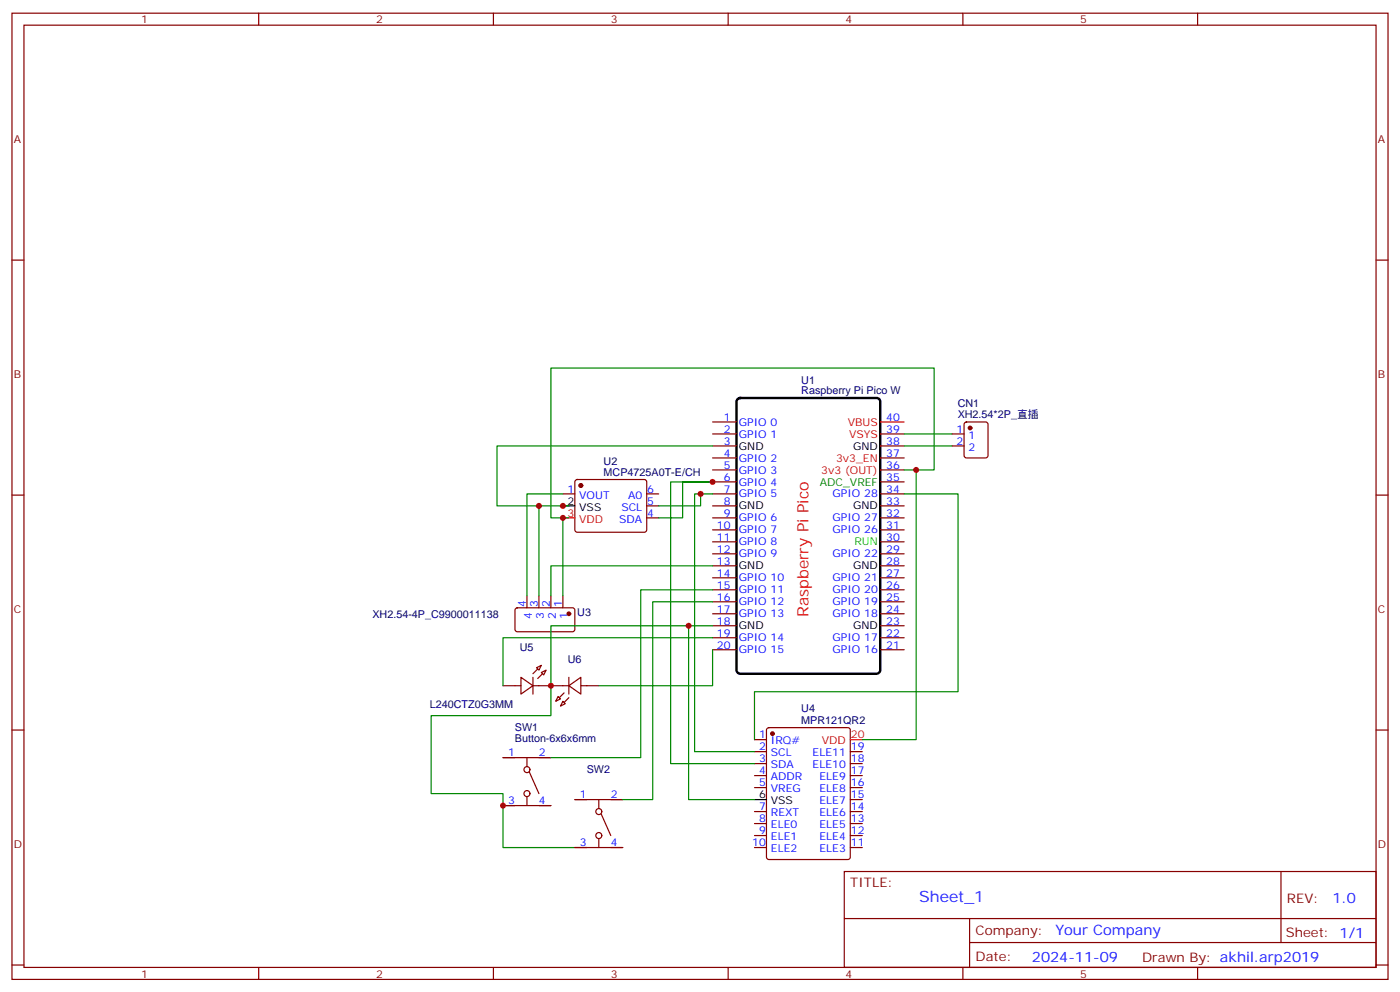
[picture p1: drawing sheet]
<svg xmlns="http://www.w3.org/2000/svg" width="412mm" height="292mm" viewBox="0 0 412 292" stroke-linecap="round" stroke-linejoin="round" font-family="sans-serif">
<g fill="none" stroke="#870000" stroke-width=".35">
<path d="M3.5 3.9h405.4v284.3h-405.4zM7.1 7.4h398.2v277.3h-398.2zM76.2 3.9v3.5M145.3 3.9v3.5M214.5 3.9v3.5M283.6 3.9v3.5M352.8 3.9v3.5M3.5 76.6h3.6M405.3 76.6h3.6M209.9 124.2h7.1M209.9 127.7h7.1M209.9 131.2h7.1"/>
<path d="M209.9 134.8h7.1M209.9 138.3h7.1M259.3 127.7h7M259.3 131.2h7M259.3 134.8h7M259.3 138.3h7M280.5 127.7h3.5M280.5 131.2h3.5M284.2 124.4l.5-.2h5.6l.7 .4v9.5l-.4 .6-5.9 .1-.7-.5v-9.4zM3.5 145.7h3.6M165.8 145.3h3.5M169.6 141.3l.4-.2h19.8l.5 .2 .2 .5-.1 14.4-.6 .4h-20l-.5-.7v-14.1z"/>
<path d="M190.5 145.3h3.5M190.5 148.9h3.5M190.5 152.4h3.5M209.9 141.8h7.1M209.9 145.3h7.1M209.9 148.9h7.1M209.9 152.4h7.1M209.9 155.9h7.1M209.9 159.5h7.1M259.3 141.8h7M259.3 145.3h7M259.3 148.9h7"/>
<path d="M259.3 152.4h7M259.3 155.9h7M259.3 159.5h7M405.3 145.7h3.6M151.9 179.1l.5-.2h16.5l.4 .7v5.9l-.7 .4-16.5-.1-.4-.6v-5.6zM155.2 175.3v3.6M158.7 175.3v3.6M162.3 175.3v3.6M165.8 175.3v3.6M209.9 163h7.1M209.9 166.5h7.1M209.9 170h7.1"/>
<path d="M209.9 173.6h7.1M209.9 177.1h7.1M259.3 163h7M259.3 166.5h7M259.3 170h7M259.3 173.6h7M259.3 177.1h7M153.5 199.3l3.5 2.5-3.5 2.5zM157 199.3v5M158 196.5l1.5-.7-.8 1.4zM159.5 197.9l1.4-.7-.7 1.4zM167.6 199.3v5"/>
<path d="M209.9 180.6h7.1M209.9 184.1h7.1M209.9 187.7h7.1M209.9 191.2h7.1M259.3 180.6h7M259.3 184.1h7M259.3 187.7h7M259.3 191.2h7M3.5 214.8h3.6M148.2 201.8h5.3M157 201.8h10.6M164.4 205l.7 .7-1.4 .7z"/>
<path d="M165.8 206.4l.7 .7-1.4 .7zM167.6 201.8l3.5-2.5v5zM171.1 201.8h5.3M222.2 217.7h3.6M226 214.3l.5-.2h23.3l.6 .5 .1 37.6-.5 .7h-23.5l-.7-.4v-37.7zM405.3 214.8h3.6M148.2 237.1h14.1M148.2 223h14.1M155.2 223v2.4M155.2 234.6v2.5M155.9 227.2l2.8 6.3M169.3 235.3h14.1"/>
<path d="M176.4 235.3v2.5M177.1 239.5l2.8 6.4M222.2 221.2h3.6M222.2 224.7h3.6M222.2 228.2h3.6M222.2 231.8h3.6M222.2 238.8h3.6M250.5 221.2h3.5M250.5 224.7h3.5M250.5 228.2h3.5M250.5 231.8h3.5M250.5 238.8h3.5"/>
<path d="M250.5 235.3h3.5M169.3 249.4h14.1M176.4 246.9v2.5M222.2 242.4h3.6M222.2 245.9h3.6M222.2 249.4h3.6M248.7 256.5h156.6v28.2h-156.6zM250.5 242.4h3.5M250.5 245.9h3.5M250.5 249.4h3.5M377.3 256.5v20.9M248.7 270.3h156.5"/>
<path d="M285.6 277.4h119.6M285.6 270.3v14.1M3.5 284h3.6M76.2 284.7v3.5M145.3 284.7v3.5M214.5 284.7v3.5M283.6 284.7v3.5M352.8 284.7v3.5M405.3 284h3.6"/>
<circle cx="155.2" cy="233.5" r=".88"/>
<circle cx="155.2" cy="226.5" r=".88"/>
<circle cx="176.4" cy="238.8" r=".88"/>
<circle cx="176.4" cy="245.9" r=".88"/>
</g>
<g fill="#870000" stroke="#870000" stroke-width=".35">
<path d="M157 198.3l1.4-1.5z"/>
<path d="M159.8 198.3l-1.4 1.4z"/>
<path d="M167.6 205.3l-1.4 1.4z"/>
<path d="M166.2 203.9l-1.5 1.4z"/>
<circle cx="227.5" cy="215.9" r=".53"/>
<circle cx="171.1" cy="142.9" r=".53"/>
<circle cx="167.6" cy="180.6" r=".53"/>
<circle cx="285.7" cy="125.9" r=".53"/>
</g>
<path d="M165.8 148.9h3.5M222.2 235.3h3.6" fill="none" stroke="#000" stroke-width=".35"/>
<path d="M259.3 124.2h7M165.8 152.4h3.5M250.5 217.7h3.5" fill="none" stroke="#f00" stroke-width=".35"/>
<path d="M217.2 117.6l.8-.5h40.2l.7 .2 .3 .5 .1 79.4-.2 .6-.6 .4-40.5 .1-.6-.3-.4-.5v-79.3z" fill="none" stroke="#000" stroke-width=".71"/>
<g fill="none" stroke="#008700" stroke-width=".35">
<path d="M209.9 131.2h-63.5v17.7h21.2M266.3 138.3h8.9v-30h-112.9v44.1h5.3M266.3 127.7h14.2M266.3 131.2h14.2M269.9 138.3v79.4h-15.9M158.7 148.9v26.4M165.8 145.3h-10.6v30M165.8 152.4v22.9M194 152.4h7.1v-10.6h8.8h-12.3v82.9h24.6M206.4 145.3h-1.8v75.9h17.6M209.9 145.3h-3.5v3.6h-12.4M266.3 145.3h15.9v58.3h-60v14.1"/>
<path d="M209.9 166.5h-47.6v8.8M209.9 173.6h-21.2v49.4h-26.4M209.9 177.1h-17.6v58.2h-8.9M202.8 184.1h-40.5v26.5h-35.3v22.9h21.2v15.9h21.1M209.9 184.1h-7.1v51.2h19.4M209.9 187.7h-61.7v14.1M209.9 191.2v10.6h-33.5"/>
</g>
<g fill="#c00">
<circle cx="269.9" cy="138.3" r=".88"/>
<circle cx="206.4" cy="145.3" r=".88"/>
<circle cx="209.9" cy="141.8" r=".88"/>
<circle cx="165.8" cy="148.9" r=".88"/>
<circle cx="165.8" cy="152.4" r=".88"/>
<circle cx="158.8" cy="148.9" r=".88"/>
<circle cx="162.3" cy="201.8" r=".88"/>
<circle cx="202.8" cy="184.1" r=".88"/>
<circle cx="148.2" cy="237.1" r=".88"/>
</g>
<text font-size="4.6" fill="#f00" x="238.1" y="181.6" transform="rotate(-90 238.1 181.6)">Raspberry Pi Pico</text>
<text font-size="4.6" fill="#00f" x="270.8" y="265.5">Sheet_1</text>
<g font-size="4.2" fill="#00f">
<text x="392.5" y="265.7">1.0</text>
<text x="310.9" y="275.3">Your Company</text>
<text x="304" y="283.1">2024-11-09</text>
</g>
<g font-size="3.9" fill="#800">
<text x="250.5" y="261.1">TITLE:</text>
<text x="379.1" y="265.7">REV:</text>
<text x="287.4" y="275.3">Company:</text>
<text x="378.7" y="275.9">Sheet: 1/1</text>
<text x="287.4" y="282.9">Date:</text>
<text x="336.4" y="283">Drawn By: akhil.arp2019</text>
</g>
<g font-size="3.2" fill="#800">
<text x="41.6" y="6.9">1</text>
<text x="110.8" y="6.9">2</text>
<text x="179.9" y="6.9">3</text>
<text x="249.1" y="6.9">4</text>
<text x="318.2" y="6.9">5</text>
<text x="4.1" y="42">A</text>
<text x="405.9" y="42">A</text>
<text x="4.1" y="111.1">B</text>
<text x="405.9" y="111.1">B</text>
<text x="4.1" y="180.3">C</text>
<text x="405.9" y="180.3">C</text>
<text x="4.1" y="249.4">D</text>
<text x="405.9" y="249.4">D</text>
<text x="41.6" y="287.7">1</text>
<text x="110.8" y="287.7">2</text>
<text x="179.9" y="287.7">3</text>
<text x="249.1" y="287.7">4</text>
<text x="318.2" y="287.7">5</text>
</g>
<g font-size="3.2" fill="#000080">
<text x="236" y="112.9">U1</text>
<text x="236" y="116.1">Raspberry Pi Pico W</text>
<text x="282.1" y="119.8">CN1</text>
<text x="282.1" y="123">XH2.54*2P_直插</text>
<text x="177.8" y="136.9">U2</text>
<text x="177.8" y="140.1">MCP4725A0T-E/CH</text>
<text x="109.7" y="181.8">XH2.54-4P_C9900011138</text>
<text x="170" y="181.4">U3</text>
<text x="153.1" y="191.6">U5</text>
<text x="167.2" y="195.1">U6</text>
<text x="126.6" y="208.2">L240CTZ0G3MM</text>
<text x="236" y="209.7">U4</text>
<text x="151.7" y="215.1">SW1</text>
<text x="236" y="212.9">MPR121QR2</text>
<text x="151.7" y="218.3">Button-6x6x6mm</text>
<text x="172.8" y="227.4">SW2</text>
</g>
<g font-size="3.2" fill="#00f">
<text x="213.2" y="123.8">1</text>
<text x="217.7" y="125.2">GPIO 0</text>
<text x="261.1" y="123.8">40</text>
<text x="213.2" y="127.4">2</text>
<text x="213.2" y="130.9">3</text>
<text x="217.7" y="128.8">GPIO 1</text>
<text x="261.1" y="130.9">38</text>
<text x="261.1" y="127.4">39</text>
<text x="281.8" y="127.4">1</text>
<text x="281.8" y="130.9">2</text>
<text x="285.3" y="129.1">1</text>
<text x="213.2" y="134.4">4</text>
<text x="213.2" y="137.9">5</text>
<text x="217.7" y="135.8">GPIO 2</text>
<text x="261.1" y="137.9">36</text>
<text x="261.1" y="134.4">37</text>
<text x="285.3" y="132.6">2</text>
<text x="213.2" y="141.5">6</text>
<text x="217.7" y="139.3">GPIO 3</text>
<text x="217.7" y="142.9">GPIO 4</text>
<text x="261.1" y="141.5">35</text>
<text x="167.1" y="145">1</text>
<text x="170.6" y="146.8">VOUT</text>
<text x="185" y="146.8">A0</text>
<text x="190.7" y="148.5">5</text>
<text x="190.7" y="145">6</text>
<text x="213.2" y="145">7</text>
<text x="213.2" y="148.5">8</text>
<text x="217.7" y="146.4">GPIO 5</text>
<text x="245.2" y="146.4">GPIO 28</text>
<text x="261.1" y="148.5">33</text>
<text x="261.1" y="145">34</text>
<text x="182.4" y="153.8">SDA</text>
<text x="183" y="150.3">SCL</text>
<text x="190.7" y="152">4</text>
<text x="211.2" y="155.6">10</text>
<text x="213.2" y="152">9</text>
<text x="217.7" y="153.5">GPIO 6</text>
<text x="245.2" y="153.5">GPIO 27</text>
<text x="261.1" y="155.6">31</text>
<text x="261.1" y="152">32</text>
<text x="211.2" y="159.1">11</text>
<text x="217.7" y="157">GPIO 7</text>
<text x="217.7" y="160.5">GPIO 8</text>
<text x="245.2" y="157">GPIO 26</text>
<text x="261.1" y="159.1">30</text>
<text x="211.2" y="162.6">12</text>
<text x="211.2" y="166.2">13</text>
<text x="217.7" y="164">GPIO 9</text>
<text x="245.2" y="164">GPIO 22</text>
<text x="261.1" y="166.2">28</text>
<text x="261.1" y="162.6">29</text>
<text x="211.2" y="169.7">14</text>
<text x="211.2" y="173.2">15</text>
<text x="217.7" y="171.1">GPIO 10</text>
<text x="245.2" y="171.1">GPIO 21</text>
<text x="261.1" y="173.2">26</text>
<text x="261.1" y="169.7">27</text>
<text x="154.9" y="178.7" transform="rotate(-90 154.9 178.7)">4</text>
<text x="158.4" y="178.7" transform="rotate(-90 158.4 178.7)">3</text>
<text x="161.9" y="178.7" transform="rotate(-90 161.9 178.7)">2</text>
<text x="165.5" y="178.7" transform="rotate(-90 165.5 178.7)">1</text>
<text x="211.2" y="176.7">16</text>
<text x="217.7" y="174.6">GPIO 11</text>
<text x="217.7" y="178.2">GPIO 12</text>
<text x="245.2" y="178.2">GPIO 19</text>
<text x="245.2" y="174.6">GPIO 20</text>
<text x="261.1" y="176.7">25</text>
<text x="156.6" y="182.2" transform="rotate(-90 156.6 182.2)">4</text>
<text x="160.2" y="182.2" transform="rotate(-90 160.2 182.2)">3</text>
<text x="163.7" y="182.2" transform="rotate(-90 163.7 182.2)">2</text>
<text x="167.2" y="182.2" transform="rotate(-90 167.2 182.2)">1</text>
<text x="211.2" y="180.3">17</text>
<text x="211.2" y="183.8">18</text>
<text x="217.7" y="181.7">GPIO 13</text>
<text x="245.2" y="181.7">GPIO 18</text>
<text x="261.1" y="183.8">23</text>
<text x="261.1" y="180.3">24</text>
<text x="211.2" y="187.3">19</text>
<text x="211.2" y="190.9">20</text>
<text x="217.7" y="188.7">GPIO 14</text>
<text x="245.2" y="188.7">GPIO 17</text>
<text x="261.1" y="190.9">21</text>
<text x="261.1" y="187.3">22</text>
<text x="217.7" y="192.3">GPIO 15</text>
<text x="245.2" y="192.3">GPIO 16</text>
<text x="223.6" y="217.3">1</text>
<text x="223.6" y="220.8">2</text>
<text x="227.1" y="219.1">IRQ#</text>
<text x="250.6" y="220.8">19</text>
<text x="149.7" y="222.6">1</text>
<text x="158.7" y="222.6">2</text>
<text x="223.6" y="224.4">3</text>
<text x="223.6" y="227.9">4</text>
<text x="227.1" y="222.6">SCL</text>
<text x="227.1" y="226.1">SDA</text>
<text x="239.4" y="226.1">ELE10</text>
<text x="239.4" y="222.6">ELE11</text>
<text x="250.6" y="227.9">17</text>
<text x="250.6" y="224.4">18</text>
<text x="223.6" y="231.4">5</text>
<text x="227.1" y="229.7">ADDR</text>
<text x="227.1" y="233.2">VREG</text>
<text x="241.4" y="233.2">ELE8</text>
<text x="241.4" y="229.7">ELE9</text>
<text x="250.6" y="231.4">16</text>
<text x="149.7" y="236.7">3</text>
<text x="158.7" y="236.7">4</text>
<text x="170.8" y="234.9">1</text>
<text x="179.9" y="234.9">2</text>
<text x="223.6" y="238.5">7</text>
<text x="241.4" y="236.7">ELE7</text>
<text x="250.6" y="238.5">14</text>
<text x="250.6" y="234.9">15</text>
<text x="223.6" y="242">8</text>
<text x="223.6" y="245.5">9</text>
<text x="227.1" y="240.2">REXT</text>
<text x="227.1" y="243.8">ELE0</text>
<text x="241.4" y="243.8">ELE5</text>
<text x="241.4" y="240.2">ELE6</text>
<text x="250.6" y="245.5">12</text>
<text x="250.6" y="242">13</text>
<text x="170.8" y="249.1">3</text>
<text x="179.9" y="249.1">4</text>
<text x="221.6" y="249.1">10</text>
<text x="227.1" y="247.3">ELE1</text>
<text x="227.1" y="250.8">ELE2</text>
<text x="241.4" y="250.8">ELE3</text>
<text x="241.4" y="247.3">ELE4</text>
<text x="250.6" y="249.1">11</text>
</g>
<g font-size="3.2" fill="#f00">
<text x="249.8" y="125.2">VBUS</text>
<text x="250.1" y="128.8">VSYS</text>
<text x="246.3" y="135.8">3v3_EN</text>
<text x="241.9" y="139.3">3v3 (OUT)</text>
<text x="167.1" y="152">3</text>
<text x="170.6" y="153.8">VDD</text>
<text x="242.1" y="219.1">VDD</text>
<text x="250.6" y="217.3">20</text>
</g>
<g font-size="3.2">
<text x="217.7" y="132.3">GND</text>
<text x="251.3" y="132.3">GND</text>
<text x="167.1" y="148.5">2</text>
<text x="217.7" y="149.9">GND</text>
<text x="251.3" y="149.9">GND</text>
<text x="170.6" y="150.3">VSS</text>
<text x="217.7" y="167.6">GND</text>
<text x="251.3" y="167.6">GND</text>
<text x="217.7" y="185.2">GND</text>
<text x="251.3" y="185.2">GND</text>
<text x="223.6" y="234.9">6</text>
<text x="227.1" y="236.7">VSS</text>
</g>
<text font-size="3.2" fill="#060" x="241.5" y="142.9">ADC_VREF</text>
<text font-size="3.2" fill="#0f0" x="251.7" y="160.5">RUN</text>
</svg>
